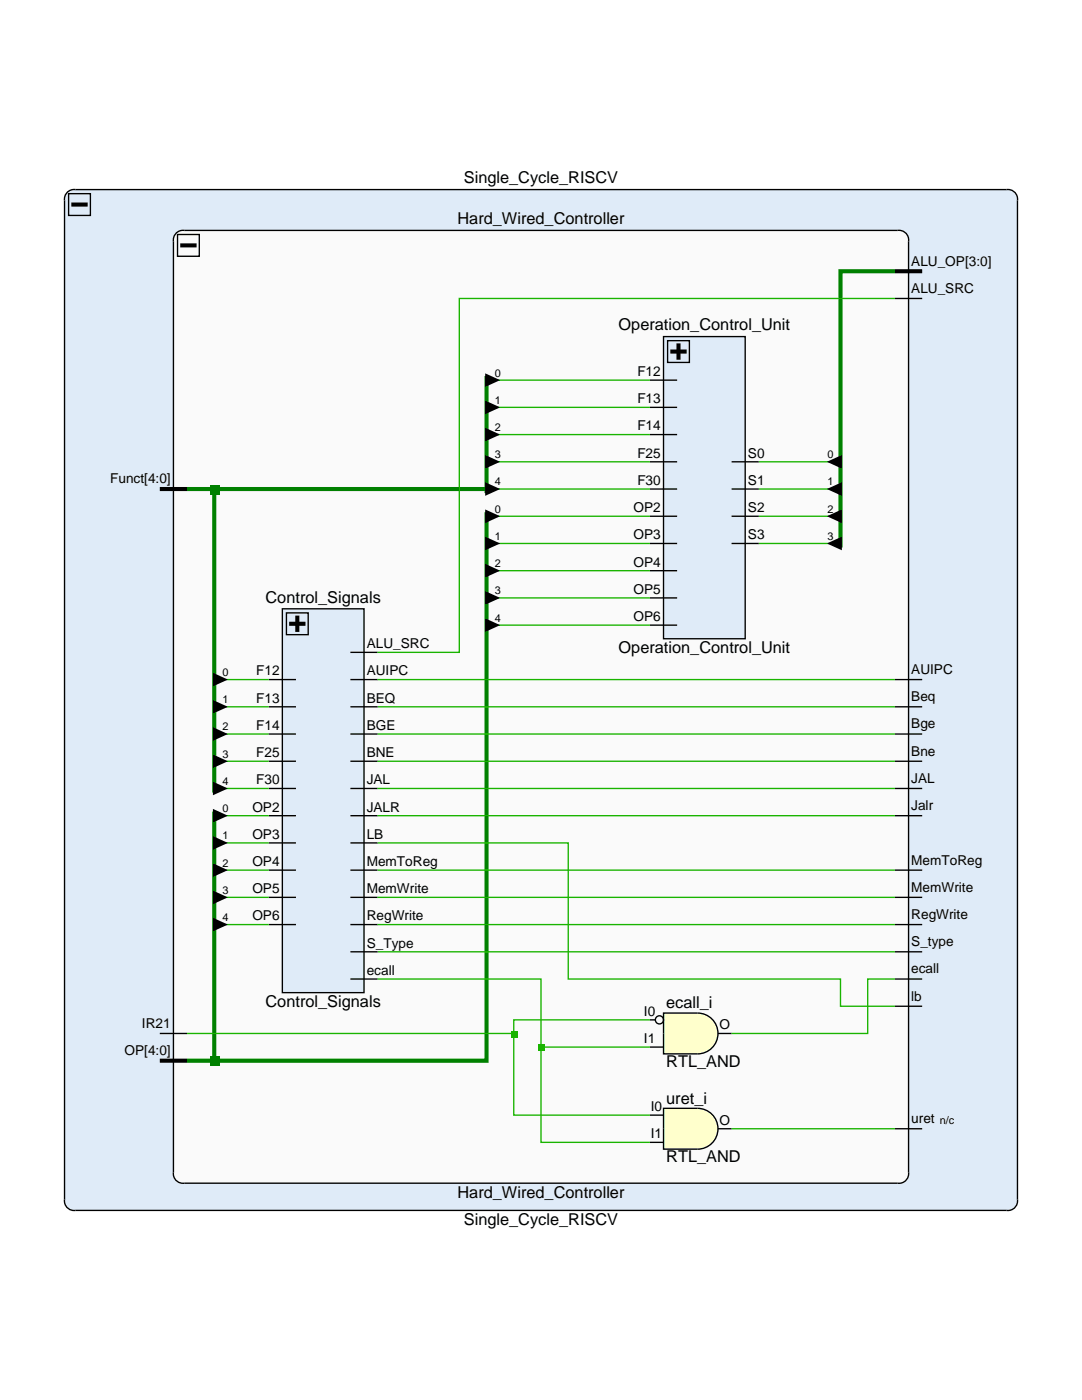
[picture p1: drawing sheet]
<svg xmlns="http://www.w3.org/2000/svg" width="216mm" height="279mm" viewBox="0 0 216 279" stroke-linecap="round" stroke-linejoin="round" font-family="sans-serif">
<path d="M13.4 38.4l.8-.6h186.7a1.92 1.92 0 0 1 2.1 2.2v199.4a1.92 1.92 0 0 1-2.1 2.2h-185.9a1.92 1.92 0 0 1-2.1-2.2v-200.2z" fill="#dfebf8"/>
<path d="M13.6 38.2l1.1-.4h186.2a1.92 1.92 0 0 1 2.1 2.2v199.4a1.92 1.92 0 0 1-2.1 2.2h-185.9a1.92 1.92 0 0 1-2.1-2.2v-199.4a1.92 1.92 0 0 1 .7-1.8zM13.7 38.7h4.3v4.3h-4.3z" fill="none" stroke="#000" stroke-width=".27"/>
<path d="M14.2 40.8h3.3" fill="none" stroke="#000" stroke-width=".81" stroke-linecap="butt"/>
<path d="M35.2 46.5l.8-.5h143.1a1.92 1.92 0 0 1 2.2 2.2v185.8a1.92 1.92 0 0 1-2.2 2.1h-142.3a1.92 1.92 0 0 1-2.2-2.1v-186.7z" fill="#fafafa"/>
<g fill="none" stroke="#000" stroke-width=".27">
<path d="M35.3 46.4l1.1-.4h142.7a1.92 1.92 0 0 1 2.2 2.2v185.8a1.92 1.92 0 0 1-2.2 2.1h-142.3a1.92 1.92 0 0 1-2.2-2.1v-185.8a1.92 1.92 0 0 1 .7-1.8zM35.4 46.8h4.4v4.3h-4.4zM178.6 59.6h5.4M178.6 135.6h5.4M178.6 141.1h5.4M178.6 146.5h5.4M178.6 151.9h5.4M178.6 157.4h5.4M178.6 162.8h5.4M178.6 173.7h5.4M178.6 179.1h5.4M178.6 184.5h5.4"/>
<path d="M178.6 190h5.4M178.6 195.4h5.4M31.9 206.3h5.4M178.6 200.8h5.4M178.6 225.3h5.4"/>
</g>
<path d="M36 49h3.2M178.6 54.1h5.4M31.9 97.6h5.4M31.9 211.7h5.4" fill="none" stroke="#000" stroke-width=".81" stroke-linecap="butt"/>
<path d="M56.3 121.5h16.3v76.6h-16.3z" fill="#dfebf8"/>
<g fill="none" stroke="#000" stroke-width=".27">
<path d="M53.6 135.6h5.5M56.3 121.5h16.3v76.6h-16.3zM57.2 122.3h4.3v4.4h-4.3zM69.9 130.2h5.5M69.9 135.6h5.5M53.6 141.1h5.5M53.6 146.5h5.5M53.6 151.9h5.5M53.6 157.4h5.5M69.9 141.1h5.5M69.9 146.5h5.5M69.9 151.9h5.5"/>
<path d="M69.9 157.4h5.5M53.6 162.8h5.5M53.6 168.2h5.5M53.6 173.7h5.5M53.6 179.1h5.5M69.9 162.8h5.5M69.9 168.2h5.5M69.9 173.7h5.5M69.9 179.1h5.5M53.6 184.5h5.5M69.9 184.5h5.5M69.9 190h5.5"/>
<path d="M69.9 195.4h5.5"/>
</g>
<path d="M57.7 124.5h3.3M59.3 122.9v3.2" fill="none" stroke="#000" stroke-width=".81" stroke-linecap="butt"/>
<path d="M132.4 67.2h16.3v60.3h-16.3z" fill="#dfebf8"/>
<g fill="none" stroke="#000" stroke-width=".27">
<path d="M129.7 75.9h5.4M132.4 67.2h16.3v60.3h-16.3zM133.2 68h4.4v4.3h-4.4zM129.7 81.3h5.4M129.7 86.7h5.4M129.7 92.2h5.4M129.7 97.6h5.4M146 92.2h5.4M146 97.6h5.4M129.7 103h5.4M129.7 108.5h5.4M129.7 113.9h5.4"/>
<path d="M129.7 119.3h5.4M146 103h5.4M146 108.5h5.4M129.7 124.8h5.4"/>
</g>
<path d="M133.8 70.2h3.2M135.4 68.5v3.3" fill="none" stroke="#000" stroke-width=".81" stroke-linecap="butt"/>
<path d="M132.4 202.2h6.8a3.4 3.4 0 0 1 3 1.3 4 4 0 0 1-.3 5.7 3.2 3.2 0 0 1-2.7 1.1h-6.8z" fill="#ffc"/>
<g fill="none" stroke="#000" stroke-width=".27">
<path d="M129.7 203.5h1.1M129.7 209h2.7M132.4 202.2h6.8a4.1 4.1 0 0 1 4.1 4.1 4.1 4.1 0 0 1-4.1 4h-6.8zM143.3 206.3h2.7"/>
<circle cx="131.6" cy="203.5" r=".81"/>
</g>
<path d="M132.4 221.2h6.8a3.4 3.4 0 0 1 3 1.3 4 4 0 0 1-.3 5.8 3.2 3.2 0 0 1-2.7 1h-6.8z" fill="#ffc"/>
<path d="M129.7 222.5h2.7M129.7 228h2.7M132.4 221.2h6.8a4.1 4.1 0 0 1 4.1 4.1 4.1 4.1 0 0 1-4.1 4h-6.8zM143.3 225.3h2.7" fill="none" stroke="#000" stroke-width=".27"/>
<path d="M178.6 54.1h-10.9v55.2M37.3 97.6h5.5v60.6M42.8 97.6h54.3" fill="none" stroke="#008000" stroke-width=".81" stroke-linecap="butt"/>
<path d="M151.4 97.6h16.3M151.4 92.2h16.3M151.4 108.5h16.3M151.4 103h16.3" fill="none" stroke="#19b400" stroke-width=".27"/>
<path d="M165 97.6l3-1.4v2.8zM165 92.2l3-1.4v2.7zM165 108.5l3-1.4v2.7zM165 103l3-1.3v2.7z" fill="#000"/>
<path d="M41.9 96.8h1.9v1.9h-1.9z" fill="#008000"/>
<path d="M97.1 75v23.4M97.1 102.2v109.5h-54.3v-49.7M37.3 211.7h5.5" fill="none" stroke="#008000" stroke-width=".81" stroke-linecap="butt"/>
<path d="M97.1 75.9h32.6M97.1 97.6h32.6M97.1 81.3h32.6M97.1 86.7h32.6M97.1 92.2h32.6M42.8 135.6h10.8M42.8 141.1h10.8M42.8 146.5h10.8M42.8 151.9h10.8M42.8 157.4h10.8" fill="none" stroke="#19b400" stroke-width=".27"/>
<path d="M96.8 74.5l3 1.4-3 1.3zM96.8 79.9l3 1.4-3 1.4zM96.8 85.4l3 1.3-3 1.4zM96.8 90.8l3 1.4-3 1.3zM96.8 96.2l3 1.4-3 1.4zM42.5 134.3l3 1.3-3 1.4zM42.5 139.7l3 1.4-3 1.3zM42.5 145.1l3 1.4-3 1.3zM42.5 150.6l3 1.3-3 1.4zM42.5 156l3 1.4-3 1.3z" fill="#000"/>
<path d="M41.9 210.9h1.9v1.9h-1.9z" fill="#008000"/>
<g fill="none" stroke="#19b400" stroke-width=".27">
<path d="M178.6 59.6h-86.9v70.6h-16.3M97.1 119.3h32.6M97.1 113.9h32.6M97.1 108.5h32.6M97.1 103h32.6M75.4 135.6h103.2M97.1 124.8h32.6M75.4 141.1h103.2M75.4 146.5h103.2M75.4 151.9h103.2M42.8 162.8h10.8M42.8 168.2h10.8"/>
<path d="M42.8 173.7h10.8M42.8 179.1h10.8M42.8 184.5h10.8M37.3 206.3h65.2"/>
</g>
<path d="M96.8 118l3 1.3-3 1.4zM96.8 112.5l3 1.4-3 1.4zM96.8 107.1l3 1.4-3 1.3zM96.8 101.7l3 1.3-3 1.4zM96.8 123.4l3 1.4-3 1.3zM42.5 161.4l3 1.4-3 1.3zM42.5 166.9l3 1.3-3 1.4zM42.5 172.3l3 1.4-3 1.3zM42.5 177.7l3 1.4-3 1.3zM42.5 183.2l3 1.3-3 1.4z" fill="#000"/>
<path d="M102 205.7h1.3v1.4h-1.3z" fill="#19b400"/>
<path d="M75.4 157.4h103.2M75.4 162.8h103.2M75.4 173.7h103.2M75.4 179.1h103.2M75.4 195.4h32.5v32.6h21.8M75.4 184.5h103.2M75.4 190h103.2M178.6 195.4h-5.5v10.9h-27.1M107.9 209h21.8M129.7 203.5h-27.2v19h27.2" fill="none" stroke="#19b400" stroke-width=".27"/>
<path d="M107.4 208.4h1.4v1.4h-1.4z" fill="#19b400"/>
<path d="M75.4 168.2h38v27.2h54.3v5.4h10.9M146 225.3h32.6" fill="none" stroke="#19b400" stroke-width=".27"/>
<g font-size="3.3">
<text x="92.6" y="36.6">Single_Cycle_RISCV</text>
<text x="91.3" y="44.8">Hard_Wired_Controller</text>
<text x="123.4" y="66">Operation_Control_Unit</text>
<text x="53" y="120.3">Control_Signals</text>
<text x="123.4" y="130.4">Operation_Control_Unit</text>
<text x="53" y="201">Control_Signals</text>
<text x="132.9" y="201.2">ecall_i</text>
<text x="132.9" y="212.9">RTL_AND</text>
<text x="132.9" y="220.2">uret_i</text>
<text x="132.9" y="232">RTL_AND</text>
<text x="91.3" y="239">Hard_Wired_Controller</text>
<text x="92.6" y="244.4">Single_Cycle_RISCV</text>
</g>
<g font-size="2.7">
<text x="181.8" y="53">ALU_OP[3:0]</text>
<text x="181.8" y="58.5">ALU_SRC</text>
<text x="127.2" y="75">F12</text>
<text x="127.2" y="80.5">F13</text>
<text x="127.2" y="85.9">F14</text>
<text x="127.2" y="91.3">F25</text>
<text x="149.2" y="91.3">S0</text>
<text x="22" y="96.5">Funct[4:0]</text>
<text x="127.2" y="96.8">F30</text>
<text x="149.2" y="96.8">S1</text>
<text x="126.4" y="102.2">OP2</text>
<text x="126.4" y="107.6">OP3</text>
<text x="149.2" y="102.2">S2</text>
<text x="149.2" y="107.6">S3</text>
<text x="126.4" y="113.1">OP4</text>
<text x="126.4" y="118.5">OP5</text>
<text x="126.4" y="123.9">OP6</text>
<text x="73.2" y="129.4">ALU_SRC</text>
<text x="51.1" y="134.8">F12</text>
<text x="73.2" y="134.8">AUIPC</text>
<text x="181.8" y="134.5">AUIPC</text>
<text x="51.1" y="140.2">F13</text>
<text x="73.2" y="140.2">BEQ</text>
<text x="181.8" y="140">Beq</text>
<text x="51.1" y="145.7">F14</text>
<text x="73.2" y="145.7">BGE</text>
<text x="181.8" y="145.4">Bge</text>
<text x="51.1" y="151.1">F25</text>
<text x="73.2" y="151.1">BNE</text>
<text x="181.8" y="150.8">Bne</text>
<text x="50.4" y="162">OP2</text>
<text x="51.1" y="156.5">F30</text>
<text x="73.2" y="156.5">JAL</text>
<text x="73.2" y="162">JALR</text>
<text x="181.8" y="156.3">JAL</text>
<text x="181.8" y="161.7">Jalr</text>
<text x="50.4" y="167.4">OP3</text>
<text x="73.2" y="167.4">LB</text>
<text x="50.4" y="172.8">OP4</text>
<text x="73.2" y="172.8">MemToReg</text>
<text x="181.8" y="172.5">MemToReg</text>
<text x="50.4" y="178.3">OP5</text>
<text x="73.2" y="178.3">MemWrite</text>
<text x="181.8" y="178">MemWrite</text>
<text x="50.4" y="183.7">OP6</text>
<text x="73.2" y="183.7">RegWrite</text>
<text x="181.8" y="183.4">RegWrite</text>
<text x="73.2" y="189.1">S_Type</text>
<text x="181.8" y="188.8">S_type</text>
<text x="73.2" y="194.6">ecall</text>
<text x="181.8" y="194.3">ecall</text>
<text x="128.5" y="202.7">I0</text>
<text x="181.8" y="199.7">lb</text>
<text x="28.3" y="205.1">IR21</text>
<text x="128.5" y="208.1">I1</text>
<text x="143.5" y="205.4">O</text>
<text x="24.9" y="210.6">OP[4:0]</text>
<text x="129.9" y="221.7">I0</text>
<text x="129.9" y="227.1">I1</text>
<text x="143.5" y="224.4">O</text>
<text x="181.8" y="224.2">uret</text>
</g>
<g font-size="2.2">
<text x="98.7" y="75.1">0</text>
<text x="98.7" y="80.6">1</text>
<text x="98.7" y="86">2</text>
<text x="98.7" y="91.4">3</text>
<text x="165.1" y="91.4">0</text>
<text x="98.7" y="96.9">4</text>
<text x="165.1" y="96.9">1</text>
<text x="98.7" y="107.7">1</text>
<text x="98.7" y="102.3">0</text>
<text x="165.1" y="107.7">3</text>
<text x="165.1" y="102.3">2</text>
<text x="98.7" y="113.2">2</text>
<text x="98.7" y="118.6">3</text>
<text x="98.7" y="124">4</text>
<text x="44.4" y="134.9">0</text>
<text x="44.4" y="140.3">1</text>
<text x="44.4" y="145.8">2</text>
<text x="44.4" y="151.2">3</text>
<text x="44.4" y="156.6">4</text>
<text x="44.4" y="162.1">0</text>
<text x="44.4" y="167.5">1</text>
<text x="44.4" y="172.9">2</text>
<text x="44.4" y="178.4">3</text>
<text x="44.4" y="183.8">4</text>
<text x="187.5" y="224.3">n/c</text>
</g>
</svg>
